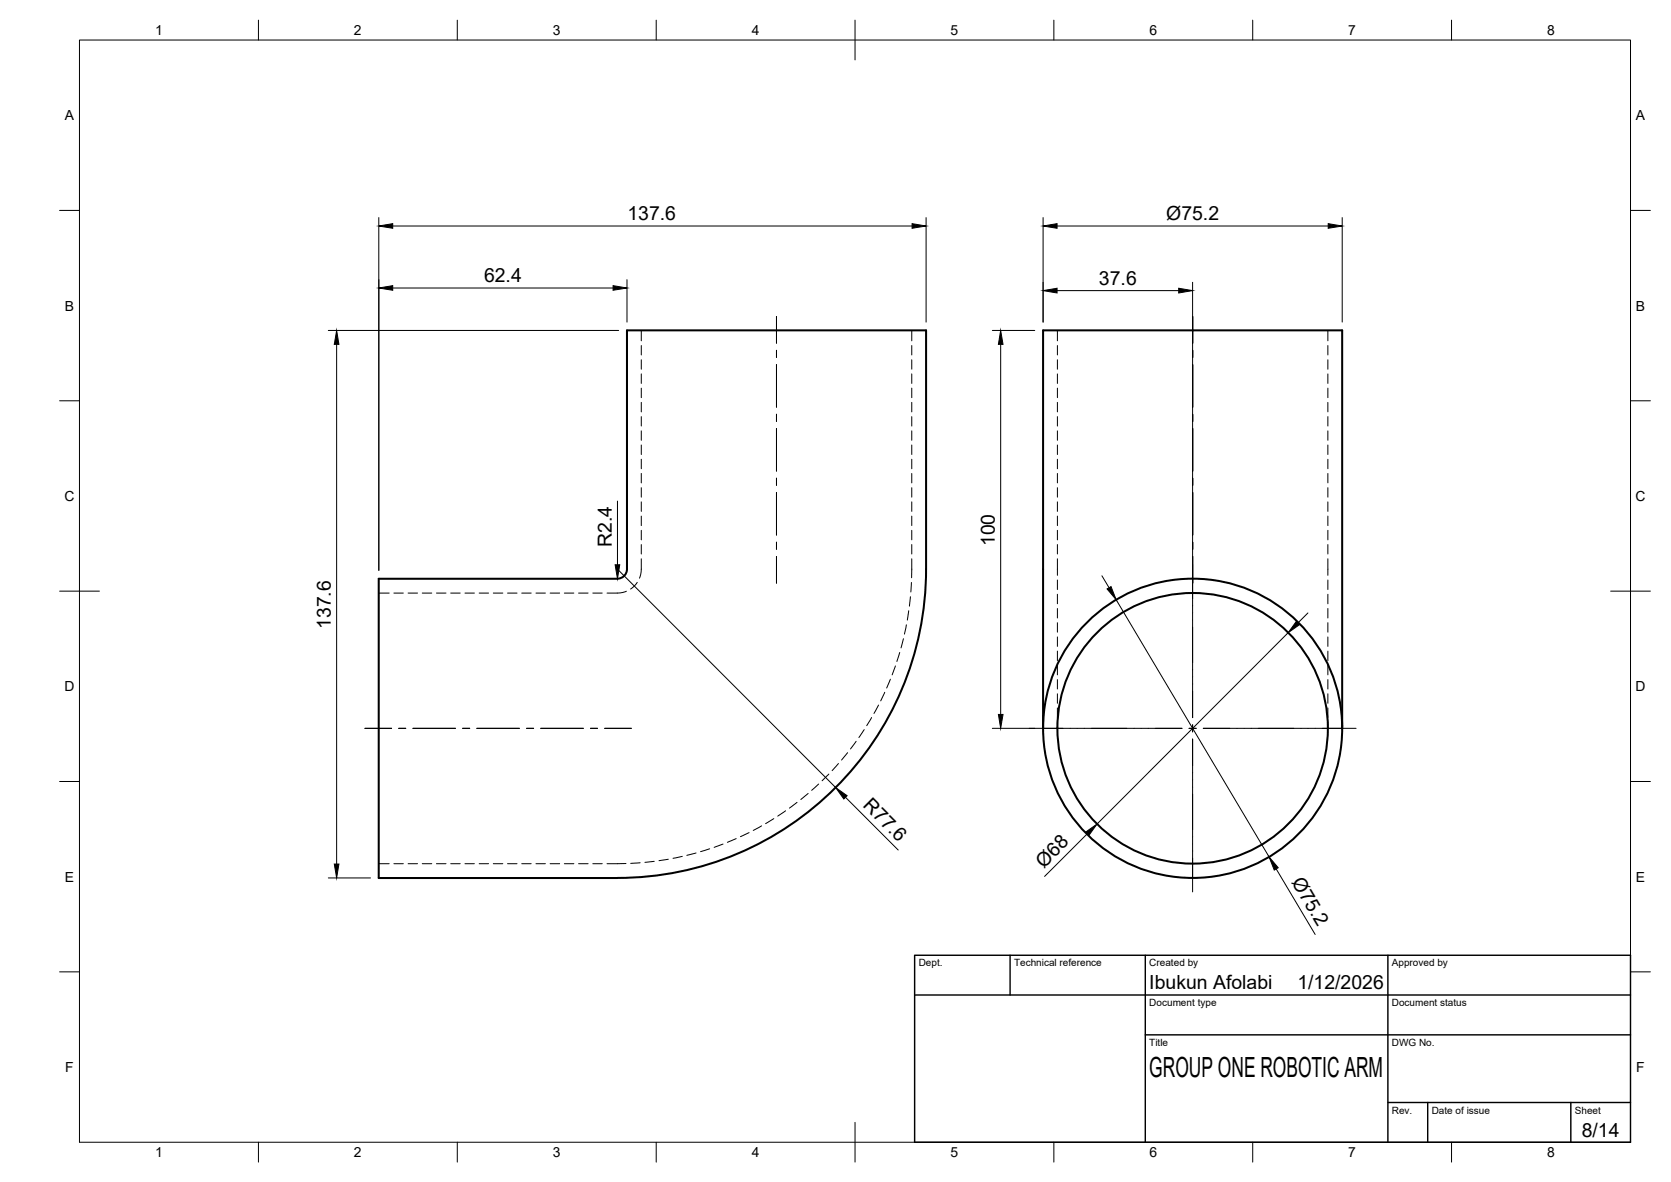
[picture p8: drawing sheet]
<svg xmlns="http://www.w3.org/2000/svg" width="420mm" height="297mm" viewBox="0 0 420 297" stroke-linecap="round" stroke-linejoin="round" font-family="sans-serif">
<!-- layer: Visible -->
<g fill="none" stroke="#000" stroke-width=".51">
<path d="M155.2 145.4a2.4 2.4 0 0 0 2.4-2.4v-60h75.3v60a77.6 77.6 0 0 1-77.7 77.6h-60v-75.2h60M262.3 183v-100h75.2v100"/>
<circle cx="299.9" cy="183" r="37.6"/>
<circle cx="299.9" cy="183" r="34"/>
</g>
<!-- layer: Hidden -->
<g fill="none" stroke="#000" stroke-width=".25">
<path d="M161.2 83v2.6M161.2 86.8v2.4M161.2 90.4v2.4M161.2 94v2.4M161.2 97.5v2.4M229.3 83v2.6M229.3 86.8v2.4M229.3 90.4v2.4M229.3 94v2.4M229.3 97.5v2.4M265.9 83v2.6M265.9 86.8v2.4"/>
<path d="M265.9 90.4v2.4M265.9 94v2.4M265.9 97.5v2.4M333.9 83v2.6M333.9 86.8v2.4M333.9 90.4v2.4M333.9 94v2.4M333.9 97.5v2.4M161.2 101.1v2.4M161.2 104.7v2.4M161.2 108.3v2.3M161.2 111.8v2.4"/>
<path d="M161.2 115.4v2.4M161.2 119v2.4M229.3 101.1v2.4M229.3 104.7v2.4M229.3 108.3v2.3M229.3 111.8v2.4M229.3 115.4v2.4M229.3 119v2.4M265.9 101.1v2.4M265.9 104.7v2.4M265.9 108.3v2.3M265.9 111.8v2.4"/>
<path d="M265.9 115.4v2.4M265.9 119v2.4M333.9 101.1v2.4M333.9 104.7v2.4M333.9 108.3v2.3M333.9 111.8v2.4M333.9 115.4v2.4M333.9 119v2.4M161.2 122.6v2.3M161.2 126.1v2.4M161.2 129.7v2.4M161.2 133.3v2.4"/>
<path d="M161.2 136.8v2.4M229.3 122.6v2.3M229.3 126.1v2.4M229.3 129.7v2.4M229.3 133.3v2.4M229.3 136.8v2.4M265.9 122.6v2.3M265.9 126.1v2.4M265.9 129.7v2.4M265.9 133.3v2.4M265.9 136.8v2.4M333.9 122.6v2.3"/>
<path d="M333.9 126.1v2.4M333.9 129.7v2.4M333.9 133.3v2.4M333.9 136.8v2.4M95.2 149h2.7M99 149h2.4M102.6 149h2.4M106.2 149h2.4M109.7 149h2.4M113.3 149h2.4M116.9 149h2.4M120.5 149h2.4"/>
<path d="M124 149h2.4M127.6 149h2.4M131.2 149h2.4M134.8 149h2.3M138.3 149h2.4M141.9 149h2.4M145.5 149h2.4M149.1 149h2.3M157.5 148.6l-.3 .1a11.1 11.1 0 0 1-4.6 .3M160.2 146.4l-.7 .9-.9 .7M161.2 140.4a11.1 11.1 0 0 1-.3 4.6l-.1 .3M227.9 157l-.5 2.3"/>
<path d="M228.5 153.5l-.4 2.3M228.9 150l-.2 2.3M229.2 146.4l-.2 2.4M229.3 140.4l-.1 4.8M265.9 145.8v2.4M265.9 149.3v2.4M265.9 152.9v2.4M265.9 156.5v2.4M265.9 140.4v4.2M333.9 156.5v2.4M333.9 152.9v2.4M333.9 149.3v2.4"/>
<path d="M333.9 145.8v2.4M333.9 140.4v4.2M220.9 177.2l-1.1 2.1M222.5 174l-1.1 2.1M223.9 170.7l-1 2.2M225.1 167.4l-.8 2.2M226.2 164l-.7 2.2M227.2 160.5l-.7 2.3M265.9 160.1v2.3M265.9 163.6v2.4M265.9 167.2v2.4M265.9 170.8v2.4"/>
<path d="M265.9 174.4v2.3M265.9 177.9v2.4M333.9 177.9v2.4M333.9 174.4v2.3M333.9 170.8v2.4M333.9 167.2v2.4M333.9 163.6v2.4M333.9 160.1v2.3M203.2 199.4l-1.8 1.5M205.8 197l-1.7 1.6M208.4 194.5l-1.7 1.7M210.8 191.9l-1.6 1.8"/>
<path d="M213.1 189.2l-1.5 1.8M215.3 186.3l-1.5 1.9M217.3 183.4l-1.3 1.9M219.2 180.3l-1.3 2.1M265.9 181.5v1.5M333.9 181.5v1.5M95.2 217.1h2.7M99 217.1h2.4M102.6 217.1h2.4M106.2 217.1h2.4M109.7 217.1h2.4M113.3 217.1h2.4"/>
<path d="M116.9 217.1h2.4M120.5 217.1h2.4M124 217.1h2.4M127.6 217.1h2.4M131.2 217.1h2.4M134.8 217.1h2.3M138.3 217.1h2.4M141.9 217.1h2.4M145.5 217.1h2.4M149.1 217.1h2.3M157.4 217l-4.8 .1M161 216.8l-2.4 .2"/>
<path d="M164.5 216.5l-2.3 .2M168 215.9l-2.3 .4M171.6 215.2l-2.4 .5M175 214.4l-2.3 .6M178.4 213.3l-2.3 .7M181.8 212.1l-2.2 .8M185.1 210.7l-2.2 1M188.3 209.2l-2.1 1.1M191.5 207.5l-2.1 1.2M194.6 205.7l-2.1 1.3M197.5 203.8l-1.9 1.3M200.4 201.6l-1.9 1.5"/>
</g>
<!-- layer: BORDER -->
<g fill="none" stroke="#000" stroke-width=".25">
<path d="M20 10.1h390v276.9h-390zM65 5.1v5M115 5.1v5M165 5.1v5M215 5.1v10M265 5.1v5M315 5.1v5M365 5.1v5M15 52.9h5M410 52.9h5M15 100.7h5M410 100.7h5"/>
<path d="M15 148.6h10M405 148.6h10M15 196.4h5M410 196.4h5M15 244.2h5M410 244.2h5M65 287v5M115 287v5M165 287v5M215 282.1v9.9M265 287v5M315 287v5"/>
<path d="M365 287v5"/>
</g>
<!-- layer: TITLEBLOCK -->
<path d="M230 240.1h180v46.9h-180zM230 250h180M254 240.1v9.9M288 240.1v46.9M349 240.1v46.9M288 260.1h122M349 277.1h61M359 277.1v9.9M395 277.1v9.9" fill="none" stroke="#000" stroke-width=".36"/>
<!-- layer: Smart Centers -->
<g fill="none" stroke="#000" stroke-width=".25">
<path d="M195.2 79.5v6.7M299.9 79.5v6.7M195.2 88v1.8M195.2 91.6v10.7M299.9 88v1.8M299.9 91.6v10.7M195.2 104.1v1.8M195.2 107.7v10.7M299.9 104.1v1.8M299.9 107.7v10.7M195.2 120.2v1.8M195.2 123.7v10.8"/>
<path d="M195.2 136.3v1.7M195.2 139.8v6.7M299.9 120.2v1.8M299.9 123.7v10.8M299.9 136.3v1.7M299.9 139.8v40.5M91.8 183h6.7M100.2 183h1.8M103.8 183h10.7M116.3 183h1.8M119.9 183h10.7M132.4 183h1.8"/>
<path d="M136 183h10.7M148.5 183h1.7M152 183h6.7M258.8 183h38.4M299 183h1.8M299.9 182.1v1.8M299.9 185.7v38.4M302.6 183h38.4"/>
</g>
<!-- layer: FD_Dimensions -->
<g fill="none" stroke="#000" stroke-width=".25">
<path d="M95.2 54.7v88.6M98.7 56.8h130.6M232.9 54.7v26.2M262.3 54.7v26.2M265.8 56.8h68.2M337.5 54.7v26.2M98.7 72.4h55.5M157.6 70.3v10.6M265.8 73h30.6M299.9 70.9v68.9M82.5 83h73.1M84.6 86.5v130.6"/>
<path d="M249.5 83h10.7M251.6 86.5v93M155.3 125.9v16M155.3 143l54.8 54.9M277.1 144.7l1.8 3M280.6 150.7l38.5 64.7M323.9 159l-48.1 48.1M328.9 154l-2.5 2.5M249.5 183h10.7M212.6 200.4l13.2 13.2M273.4 209.6l-10.7 10.6M320.9 218.4l9.8 16.4"/>
<path d="M82.5 220.6h10.7"/>
</g>
<g fill="#000" stroke="#000" stroke-width=".25">
<path d="M95.2 56.8l3.5-.6v1.2zM229.3 56.2l3.6 .6-3.6 .6zM262.3 56.8l3.5-.6v1.2zM334 56.2l3.5 .6-3.5 .6zM95.2 72.4l3.5-.6v1.1zM154.2 71.8l3.4 .6-3.4 .5zM262.3 73l3.5-.6v1.2zM296.4 72.4l3.5 .6-3.5 .6zM84.6 83l.6 3.5h-1.1zM251.6 83l.6 3.5h-1.2zM154.7 141.9h1.1l-.5 3.5zM278.4 148l1-.6 1.2 3.3z"/>
<path d="M326 156.1l.8 .8-2.9 2.1zM251 179.5h1.2l-.6 3.5zM210.1 197.9l2.9 2.1-.8 .8zM84.1 217.1h1.1l-.6 3.5zM272.9 209.1l2.9-2-2 2.9zM319.1 215.4l2.3 2.7-1 .6z"/>
</g>
<text font-size="7" x="289" y="270.6">GROUP ONE ROBOTIC ARM</text>
<g font-size="4.9">
<text x="157.8" y="55.3">137.6</text>
<text x="293.2" y="55.3">Ø75.2</text>
<text x="121.7" y="70.9">62.4</text>
<text x="276.3" y="71.6">37.6</text>
<text x="153.8" y="137.4" transform="rotate(-90 153.8 137.4)">R2.4</text>
<text x="250.1" y="137.3" transform="rotate(-90 250.1 137.3)">100</text>
<text x="83.2" y="158.1" transform="rotate(-90 83.2 158.1)">137.6</text>
<text x="216.8" y="202.6" transform="rotate(45 216.8 202.6)">R77.6</text>
<text x="262.4" y="218.3" transform="rotate(-45 262.4 218.3)">Ø68</text>
<text x="324.6" y="221.6" transform="rotate(59 324.6 221.6)">Ø75.2</text>
<text x="289" y="248.5">Ibukun Afolabi</text>
<text x="326.2" y="248.5">1/12/2026</text>
<text x="397.7" y="285.7">8/14</text>
</g>
<g font-size="3.5">
<text x="39" y="8.8">1</text>
<text x="89" y="8.8">2</text>
<text x="139" y="8.8">3</text>
<text x="189" y="8.8">4</text>
<text x="239" y="8.8">5</text>
<text x="289" y="8.8">6</text>
<text x="339" y="8.8">7</text>
<text x="389" y="8.8">8</text>
<text x="16.3" y="30.2">A</text>
<text x="411.3" y="30.2">A</text>
<text x="16.3" y="78">B</text>
<text x="411.3" y="78">B</text>
<text x="16.2" y="125.9">C</text>
<text x="411.2" y="125.9">C</text>
<text x="16.2" y="173.7">D</text>
<text x="411.2" y="173.7">D</text>
<text x="16.3" y="221.6">E</text>
<text x="411.3" y="221.6">E</text>
<text x="16.4" y="269.4">F</text>
<text x="411.4" y="269.4">F</text>
<text x="39" y="290.8">1</text>
<text x="89" y="290.8">2</text>
<text x="139" y="290.8">3</text>
<text x="189" y="290.8">4</text>
<text x="239" y="290.8">5</text>
<text x="289" y="290.8">6</text>
<text x="339" y="290.8">7</text>
<text x="389" y="290.8">8</text>
</g>
<g font-size="2.5">
<text x="231" y="242.9">Dept.</text>
<text x="255" y="242.9">Technical reference</text>
<text x="289" y="242.9">Created by</text>
<text x="350" y="242.9">Approved by</text>
<text x="289" y="252.8">Document type</text>
<text x="350" y="252.8">Document status</text>
<text x="289" y="262.9">Title</text>
<text x="350" y="262.9">DWG No.</text>
<text x="350" y="279.9">Rev.</text>
<text x="360" y="279.9">Date of issue</text>
<text x="396" y="279.9">Sheet</text>
</g>
</svg>
